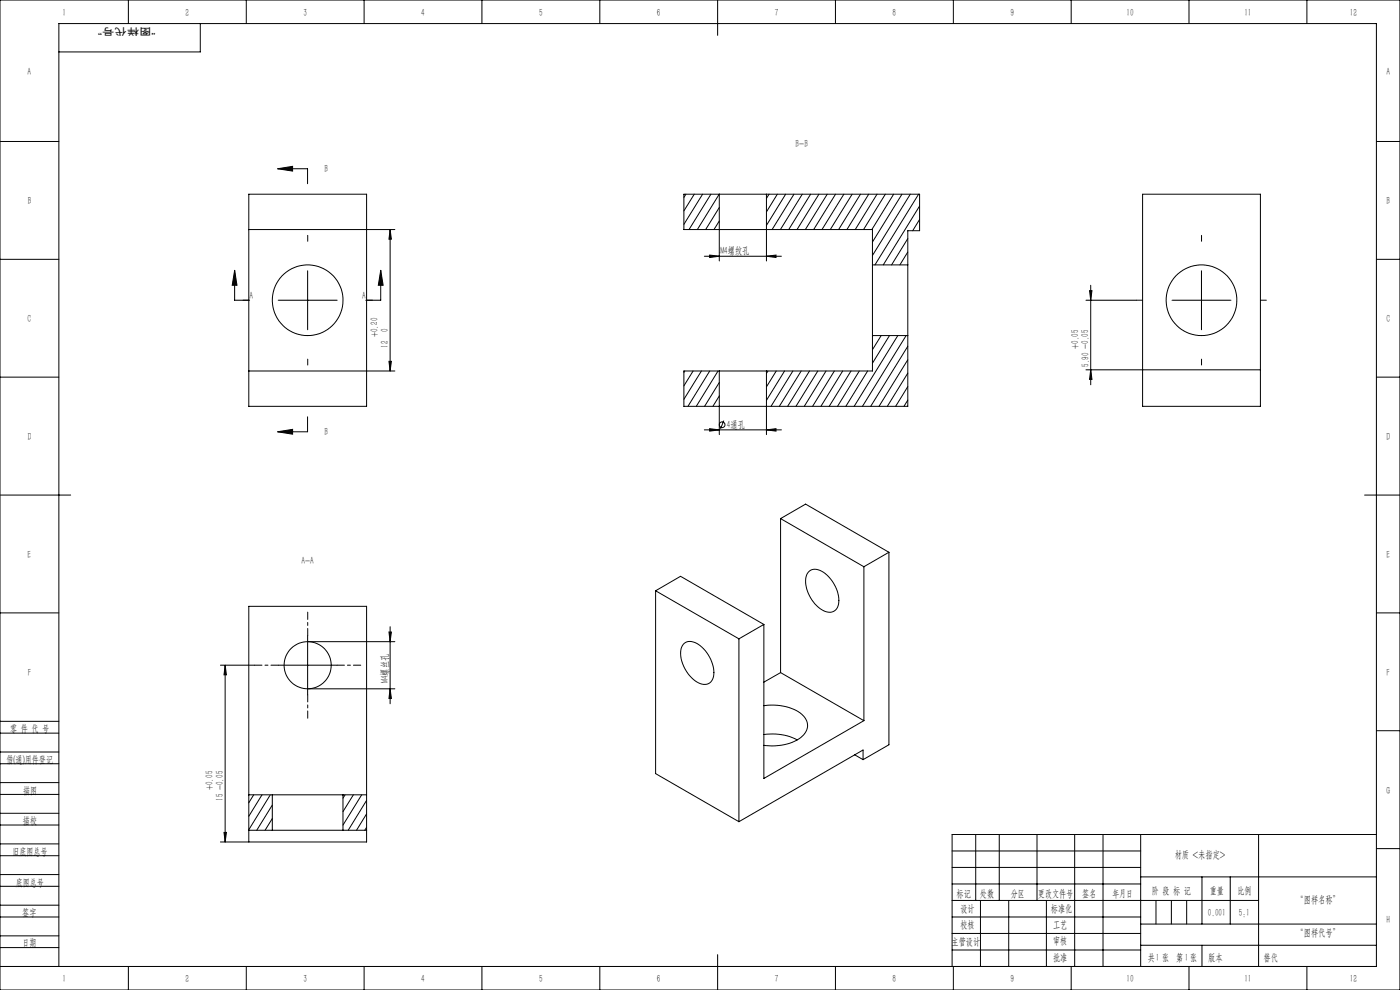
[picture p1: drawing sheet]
<svg xmlns="http://www.w3.org/2000/svg" width="594mm" height="420mm" viewBox="0 0 594 420" stroke-linecap="round" stroke-linejoin="round" font-family="sans-serif">
<g fill="none" stroke="#000" stroke-width=".42">
<path d="M0 0h594v420h-594zM54.5 0v10M85 10v12h-60M104.5 0v10M154.5 0v10M204.5 0v10M254.5 0v10M304.5 0v15M354.5 0v10M404.5 0v10M454.5 0v10M504.5 0v10"/>
<path d="M554.5 0v10M0 60h25M117.8 71.6h12.7v6.3M117.8 71.6l6.3-1v2zM584 60h10M105.6 97.4h61.9M105.6 82.4h49.9v90h-49.9zM165.5 97.4v60M165.5 97.4l.6 4.1h-1.1zM291 82.4l-.8 1.4M294.6 82.4l-4.4 7.1M298.1 82.4l-7.9 12.8"/>
<path d="M301.6 82.4l-9.3 15M305.2 82.4l-9.3 15M305.2 88l-5.8 9.4M305.2 93.8l-2.3 3.6M305.2 82.4h-15v15h80v15M305.2 82.4h20M305.2 82.4v28.3M325.2 82.4v28.3M325.2 82.4h65v15.5h-5v14.5M326.3 82.4l-1.1 1.8M329.8 82.4l-4.6 7.5M333.3 82.4l-8.1 13.2"/>
<path d="M336.9 82.4l-9.3 15M340.4 82.4l-9.3 15M343.9 82.4l-9.3 15M347.5 82.4l-9.3 15M351 82.4l-9.3 15M354.5 82.4l-9.3 15M358 82.4l-9.2 15M361.6 82.4l-9.3 15M365.1 82.4l-9.3 15M368.6 82.4l-9.3 15M372.1 82.4l-9.2 15M375.6 82.4l-9.2 15"/>
<path d="M379.2 82.4l-9.3 15M382.7 82.4l-12.5 20.3M386.2 82.4l-16 26M389.7 82.4l-18.5 30M390.2 87.4l-15.4 25M390.2 93.1l-3 4.8M484.8 82.4h50v90h-50zM0 110h25M99.6 114.7l.9 6.3h-2zM99.6 114.7v12.7h6.3M130.5 114.9v25M161.5 114.7l1.1 6.3h-2.1z"/>
<path d="M161.5 114.7v12.7h-6.3M298.8 108.7h32.7M301.1 108.2l4.1 .5-4.1 .5zM325.2 108.7l4-.5v1zM370.2 112.4v30M370.2 112.4h15M385.2 101.2l-6.9 11.2M385.2 106.9l-3.4 5.5M385.2 112.4v30M509.8 114.9v25M584 110h10M118 127.4h25.1"/>
<path d="M460.8 127.4h21.5M462.3 123.3h1l-.5 4.1zM462.8 121v42.2M497.3 127.4h25M105.6 157.4h61.9M165 153.3h1.1l-.6 4.1zM290.5 157.4l-.3 .6M294.1 157.4l-3.9 6.3M297.6 157.4l-7.4 12M301.1 157.4l-9.2 15M304.7 157.4l-9.3 15M305.2 157.4h20"/>
<path d="M305.2 157.4v27M325.2 157.4v27M325.8 157.4l-.6 1M329.4 157.4l-4.2 6.7M332.9 157.4l-7.7 12.4M336.4 157.4l-9.3 15M339.9 157.4l-9.2 15M343.5 157.4l-9.3 15M347 157.4l-9.3 15M350.5 157.4l-9.3 15M354 157.4l-9.2 15M357.5 157.4l-9.2 15"/>
<path d="M361.1 157.4l-9.3 15M364.6 157.4l-9.2 15M368.1 157.4l-9.2 15M370.2 142.4v15h-45M370.2 142.4h15M370.3 142.4l-.1 .2M373.9 142.4l-3.7 6M377.4 142.4l-7.2 11.7M380.9 142.4l-18.5 30M384.5 142.4l-18.6 30M385.2 146.9l-15.8 25.5M385.2 152.6l-12.2 19.8"/>
<path d="M385.2 158.3l-8.7 14.1M385.2 142.4v30h-95v-15h15M460.8 156.9h74M462.8 156.9l.5 4.1h-1zM0 160h25M130.5 176.8v6.4h-12.7M305.2 162.3l-6.3 10.1M305.2 168l-2.7 4.4M307.1 178.5l-1.4 3.4M385.2 164l-5.2 8.4M385.2 169.7l-1.7 2.7M584 160h10"/>
<path d="M117.8 183.2l6.3-1v2zM298.8 182.4h32.7M301.1 181.9l4.1 .5-4.1 .5zM325.2 182.4l4-.5v1zM0 210h30M579 210h15M331.2 220l35.3 20.4M331.2 220l10.6-6.1 35.4 20.4M331.2 220v65.3M377.2 234.3l-10.7 6.1M377.2 234.3v81.7l-11 6.3M278.2 250.6l35.3 20.4"/>
<path d="M278.2 250.6v77.6l35.3 20.4M278.2 250.6l10.5-6.1 35.4 20.4M343 242.7a4.7 4.7 0 0 1 6.4 .1 14.6 14.6 0 0 1 6.2 14.3 4.2 4.2 0 0 1-6.9 1.6 14.3 14.3 0 0 1-6.4-14.8zM366.5 240.4v65.3M0 260h25M130.5 269.7v25M130.5 272.2h37M165 268.1h1.1l-.6 4.1zM165.5 265.9v32.7M290.4 272.9a5.8 5.8 0 0 1 7.5 1.7 14.4 14.4 0 0 1 4.6 13.1 4.2 4.2 0 0 1-6.9 1.6 14.4 14.4 0 0 1-6.4-14.8zM313.5 271v77.6M324.1 264.9l-10.6 6.1"/>
<path d="M324.1 264.9v65.4l42.4-24.6M584 260h10M93.5 282.2h14.6M95.5 282.2v75M95.5 282.2l.6 4.1h-1.1zM118 282.2h25.1M130.5 292.2h37M165.5 292.2l.6 4.1h-1.1zM324.1 299.4a20.3 20.3 0 0 1 16.8 4.4 5.8 5.8 0 0 1-1.2 9.1 22 22 0 0 1-15.6 3.3M331.2 285.3l35.3 20.4M331.2 285.3l-7.1 4.1M0 319h25"/>
<path d="M0 311h25M0 306h25M324.1 311.6a23.1 23.1 0 0 1 14.1 2.3M584 310h10M0 324h25M0 337h25M0 332h25M105.6 337.2h9.9M107.6 337.2l-2 3.4M111.2 337.2l-5.6 9.1M114.7 337.2l-9.1 14.8M115.5 337.2h30"/>
<path d="M115.5 337.2v15M145.5 337.2v15M145.5 337.2h10M146.4 337.2l-.9 1.4M149.9 337.2l-4.4 7.1M153.5 337.2l-8 12.8M155.5 339.6l-7.8 12.6M362.7 320.2l3.5 2.1M366.2 322.3v-4.1l-52.7 30.4M0 350h25M0 345h25M0 358h25"/>
<path d="M95 353.1h1.1l-.6 4.1zM105.6 357.2v-100h49.9v100h-62M105.6 352.2h9.9M115.5 352.2h30M115.5 341.5l-6.6 10.7M115.5 347.3l-3 4.9M145.5 352.2h10M155.5 345.3l-4.2 6.9M155.5 351l-.7 1.2M414 354v28M424 354v28M440 354v28"/>
<path d="M456 354v56M468 354v56M484 354v56M534 354v56M584 354h-180v56M0 363h25M0 376h25M0 371h25M404 361h80M404 368h80M404 375h80M484 372h100"/>
<path d="M510 372v20M522 372v20M584 360h10M0 389h25M0 384h25M0 397h25M404 389h80M404 382h130M404 396h80M416 382v28M428 382v28M444 382v28"/>
<path d="M484 392h100M490.5 382v10M497 382v10M503.5 382v10M0 402h25M0 410h584v-400h-559v400M54.5 410v10M104.5 410v10M154.5 410v10M204.5 410v10M254.5 410v10M304.5 405v15"/>
<path d="M354.5 410v10M404 403h80M404.5 410v10M454.5 410v10M484 401h100M504.5 410v10M510 401v9M554.5 410v10"/>
<circle cx="130.5" cy="127.4" r="15"/>
<circle cx="509.8" cy="127.4" r="15"/>
<circle cx="306.4" cy="180.2" r="1.21"/>
<circle cx="130.5" cy="282.2" r="10"/>
</g>
<path d="M130.6 102.4v-2.5M509.8 102.4v-2.5M105.6 127.4h-2.5M155.6 127.4h2.5M484.8 127.4h-2.5M534.8 127.4h2.5M130.6 152.4v2.5M509.8 152.4v2.5" fill="none" stroke="#000" stroke-width=".42" stroke-dasharray="30.5 1.3 1.3 1.3"/>
<path d="M130.6 269.7v-10M118.1 282.2h-10M130.6 294.7v10M143.1 282.2h10" fill="none" stroke="#000" stroke-width=".42" stroke-dasharray="30.5 1.3 1.3 1.3" stroke-dashoffset="27.4"/>
<g fill="#000">
<path d="M117.8 71.6l6.3-1v2zM117.8 183.2l6.3-1v2z"/>
<path d="M161.5 114.7l1.1 6.3h-2.1zM99.6 114.7l.9 6.3h-2z"/>
<path d="M325.2 108.7l4-.5v1zM301.1 108.2l4.1 .5-4.1 .5z"/>
<path d="M462.3 123.3h1l-.5 4.1zM462.8 156.9l.5 4.1h-1zM165.5 97.4l.6 4.1h-1.1zM165 153.3h1.1l-.6 4.1zM165 268.1h1.1l-.6 4.1zM165.5 292.2l.6 4.1h-1.1zM95.5 282.2l.6 4.1h-1.1zM95 353.1h1.1l-.6 4.1z"/>
<path d="M301.1 181.9l4.1 .5-4.1 .5zM325.2 182.4l4-.5v1z"/>
</g>
<g font-size="4.4">
<text x="26.5" y="6.7">1</text>
<text x="78.7" y="6.7">2</text>
<text x="128.7" y="6.7">3</text>
<text x="178.7" y="6.7">4</text>
<text x="228.7" y="6.7">5</text>
<text x="278.7" y="6.7">6</text>
<text x="328.7" y="6.7">7</text>
<text x="378.7" y="6.7">8</text>
<text x="428.7" y="6.7">9</text>
<text x="478" y="6.7">10</text>
<text x="528" y="6.7">11</text>
<text x="572.7" y="6.7">12</text>
<text x="11.7" y="31.7">A</text>
<text x="588.3" y="31.7">A</text>
<text x="337.6" y="62.4">B-B</text>
<text x="137.8" y="73">B</text>
<text x="11.7" y="86.6">B</text>
<text x="588.3" y="86.6">B</text>
<text x="305.7" y="107.8">M4螺纹孔</text>
<text x="105.9" y="126.7">A</text>
<text x="153.6" y="126.7">A</text>
<text x="11.7" y="136.6">C</text>
<text x="588.2" y="136.6">C</text>
<text x="160.3" y="143.1" transform="rotate(-90 160.3 143.1)">+0.20</text>
<text x="164.7" y="140.9" transform="rotate(-90 164.7 140.9)">0</text>
<text x="164.7" y="147.7" transform="rotate(-90 164.7 147.7)">12</text>
<text x="457.6" y="148" transform="rotate(-90 457.6 148)">+0.05</text>
<text x="461.9" y="155.7" transform="rotate(-90 461.9 155.7)">5.90 -0.05</text>
<text x="137.8" y="184.6">B</text>
<text x="308.4" y="181.5">4通孔</text>
<text x="11.7" y="186.7">D</text>
<text x="588.3" y="186.7">D</text>
<text x="11.7" y="236.7">E</text>
<text x="127.9" y="239.5">A-A</text>
<text x="588.2" y="236.7">E</text>
<text x="11.8" y="286.6">F</text>
<text x="588.3" y="286.6">F</text>
<text x="164.7" y="289.8" transform="rotate(-90 164.7 289.8)">M4螺丝孔</text>
<text x="4.3" y="310.5">零 件 代 号</text>
<text x="2.7" y="323.5">借(通)用件登记</text>
<text x="90.3" y="335.2" transform="rotate(-90 90.3 335.2)">+0.05</text>
<text x="9.8" y="336.7">描图</text>
<text x="94.7" y="339.8" transform="rotate(-90 94.7 339.8)">15 -0.05</text>
<text x="588.2" y="336.7">G</text>
<text x="9.8" y="349.8">描校</text>
<text x="5.3" y="362.6">旧底图总号</text>
<text x="498.4" y="364.1">材质 &lt;未指定&gt;</text>
<text x="6.8" y="375.7">底图总号</text>
<text x="405.9" y="380.4">标记</text>
<text x="415.8" y="380.4">处数</text>
<text x="428.8" y="380.4">分区</text>
<text x="440.4" y="380.4">更改文件号</text>
<text x="459.1" y="380.4">签名</text>
<text x="472" y="380.4">年月日</text>
<text x="488.7" y="379.1">阶 段 标 记</text>
<text x="513.3" y="379.1">重量</text>
<text x="525" y="379.1">比例</text>
<text x="550.1" y="382.9">“图样名称”</text>
<text x="9.5" y="388.5">签字</text>
<text x="407.5" y="386.8">设计</text>
<text x="445.9" y="386.8">标准化</text>
<text x="512.5" y="388.4">0.001</text>
<text x="407.5" y="393.7">校核</text>
<text x="446.8" y="393.7">工艺</text>
<text x="588.2" y="391.7">H</text>
<text x="9.5" y="401.5">日期</text>
<text x="403.7" y="400.7">主管设计</text>
<text x="446.8" y="400.7">审核</text>
<text x="550.1" y="397.1">“图样代号”</text>
<text x="446.8" y="407.7">批准</text>
<text x="487" y="407.6">共 张 第 张</text>
<text x="490.3" y="407.6">1</text>
<text x="502.7" y="407.6">1</text>
<text x="512.6" y="407.6">版本</text>
<text x="26.5" y="416.7">1</text>
<text x="78.7" y="416.7">2</text>
<text x="128.7" y="416.7">3</text>
<text x="178.7" y="416.7">4</text>
<text x="228.7" y="416.7">5</text>
<text x="278.7" y="416.7">6</text>
<text x="328.7" y="416.7">7</text>
<text x="378.7" y="416.7">8</text>
<text x="428.7" y="416.7">9</text>
<text x="478" y="416.7">10</text>
<text x="528" y="416.7">11</text>
<text x="572.7" y="416.7">12</text>
</g>
<g font-size="4.4" fill="#0a0605">
<text x="525.6" y="388.4">5:1</text>
<text x="536.1" y="407.6">替代</text>
</g>
<text font-size="4.1" fill="#0a0605" x="66" y="11.9" transform="rotate(-180 66 11.9)">“图样代号”</text>
</svg>
